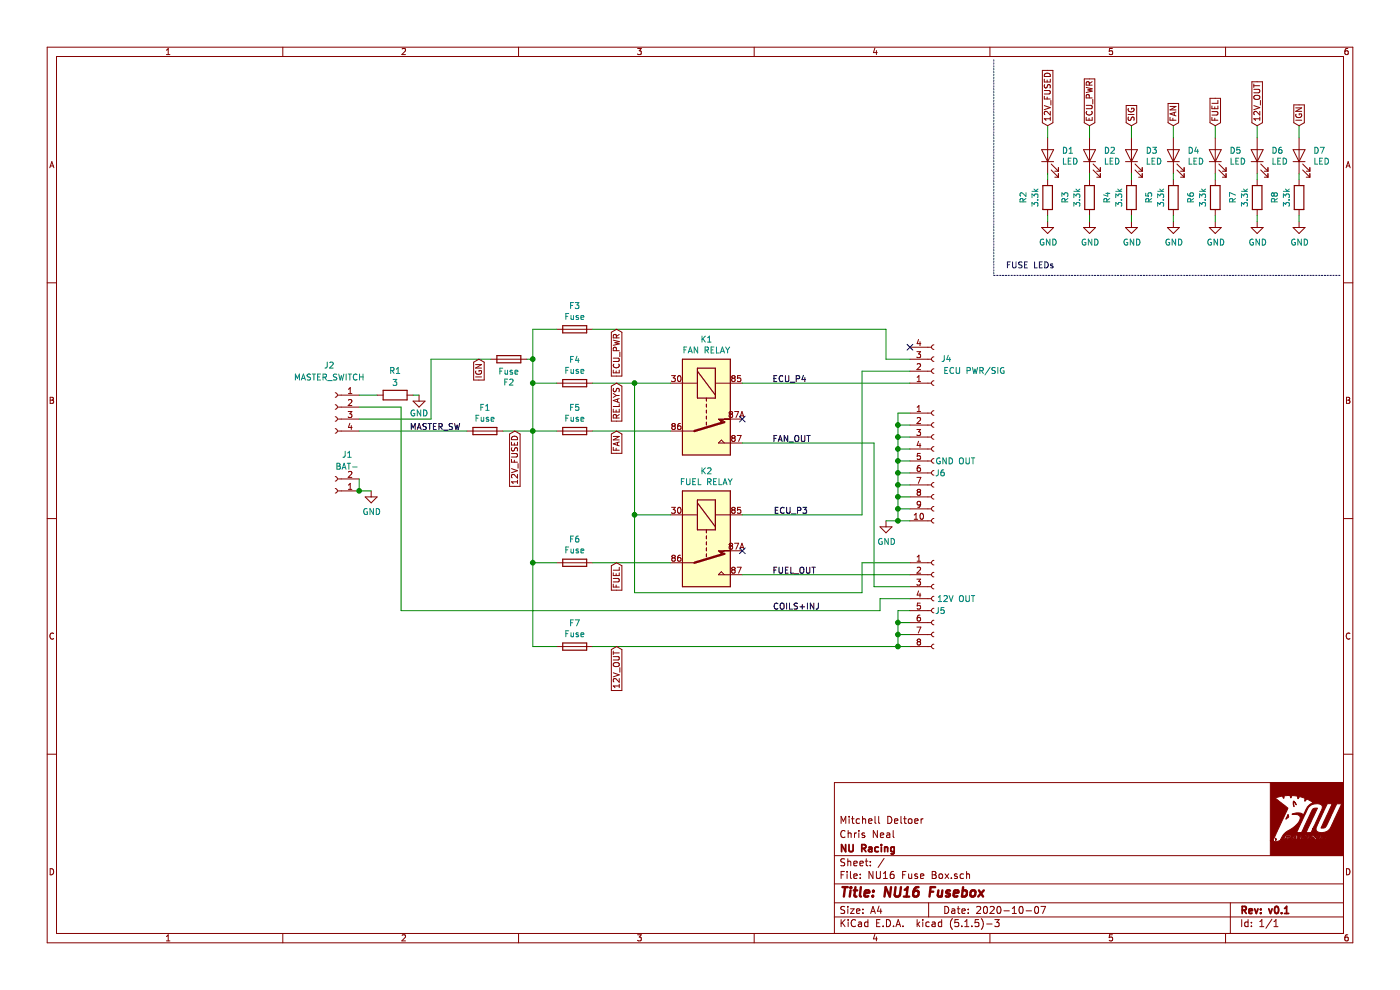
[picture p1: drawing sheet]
EESchema Schematic File Version 4
EELAYER 30 0
EELAYER END
$Descr A4 11693 8268
encoding utf-8
Sheet 1 1
Title "NU16 Fusebox"
Date "2020-10-07"
Rev "v0.1"
Comp "NU Racing"
Comment1 "Chris Neal"
Comment2 "Mitchell Deltoer"
Comment3 ""
Comment4 ""
$EndDescr
Text GLabel 8750 1050 1    50   Input ~ 0
12V_FUSED
Text GLabel 9100 1050 1    50   Input ~ 0
ECU_PWR
Text GLabel 9450 1050 1    50   Input ~ 0
SIG
Text GLabel 9800 1050 1    50   Input ~ 0
FAN
Text GLabel 10150 1050 1    50   Input ~ 0
FUEL
Text GLabel 10500 1050 1    50   Input ~ 0
12V_OUT
Text GLabel 10850 1050 1    50   Input ~ 0
IGN
$Comp
L Device:LED D1
U 1 1
P 8750 1300
F 0 "D1" V 8789 1183 50  0000 R CNN
F 1 "LED" V 8698 1183 50  0000 R CNN
F 2 "LED_SMD:LED_0805_2012Metric" H 8750 1300 50  0001 C CNN
F 3 "~" H 8750 1300 50  0001 C CNN
	1    8750 1300
	0    -1   -1   0   
$EndComp
$Comp
L Device:LED D2
U 1 1
P 9100 1300
F 0 "D2" V 9139 1183 50  0000 R CNN
F 1 "LED" V 9048 1183 50  0000 R CNN
F 2 "LED_SMD:LED_0805_2012Metric" H 9100 1300 50  0001 C CNN
F 3 "~" H 9100 1300 50  0001 C CNN
	1    9100 1300
	0    -1   -1   0   
$EndComp
$Comp
L Device:LED D3
U 1 1
P 9450 1300
F 0 "D3" V 9489 1183 50  0000 R CNN
F 1 "LED" V 9398 1183 50  0000 R CNN
F 2 "LED_SMD:LED_0805_2012Metric" H 9450 1300 50  0001 C CNN
F 3 "~" H 9450 1300 50  0001 C CNN
	1    9450 1300
	0    -1   -1   0   
$EndComp
$Comp
L Device:LED D4
U 1 1
P 9800 1300
F 0 "D4" V 9839 1183 50  0000 R CNN
F 1 "LED" V 9748 1183 50  0000 R CNN
F 2 "LED_SMD:LED_0805_2012Metric" H 9800 1300 50  0001 C CNN
F 3 "~" H 9800 1300 50  0001 C CNN
	1    9800 1300
	0    -1   -1   0   
$EndComp
$Comp
L Device:LED D5
U 1 1
P 10150 1300
F 0 "D5" V 10189 1183 50  0000 R CNN
F 1 "LED" V 10098 1183 50  0000 R CNN
F 2 "LED_SMD:LED_0805_2012Metric" H 10150 1300 50  0001 C CNN
F 3 "~" H 10150 1300 50  0001 C CNN
	1    10150 1300
	0    -1   -1   0   
$EndComp
$Comp
L Device:LED D6
U 1 1
P 10500 1300
F 0 "D6" V 10539 1183 50  0000 R CNN
F 1 "LED" V 10448 1183 50  0000 R CNN
F 2 "LED_SMD:LED_0805_2012Metric" H 10500 1300 50  0001 C CNN
F 3 "~" H 10500 1300 50  0001 C CNN
	1    10500 1300
	0    -1   -1   0   
$EndComp
$Comp
L Device:LED D7
U 1 1
P 10850 1300
F 0 "D7" V 10889 1183 50  0000 R CNN
F 1 "LED" V 10798 1183 50  0000 R CNN
F 2 "LED_SMD:LED_0805_2012Metric" H 10850 1300 50  0001 C CNN
F 3 "~" H 10850 1300 50  0001 C CNN
	1    10850 1300
	0    -1   -1   0   
$EndComp
Wire Wire Line
	8750 1050 8750 1150
Wire Wire Line
	9100 1050 9100 1150
Wire Wire Line
	9450 1050 9450 1150
Wire Wire Line
	9800 1050 9800 1150
Wire Wire Line
	10150 1050 10150 1150
Wire Wire Line
	10500 1050 10500 1150
Wire Wire Line
	10850 1050 10850 1150
Wire Wire Line
	10500 1450 10500 1500
Wire Wire Line
	10150 1450 10150 1500
Wire Wire Line
	9100 1450 9100 1500
Wire Wire Line
	9450 1450 9450 1500
Wire Wire Line
	10850 1450 10850 1500
Wire Wire Line
	8750 1450 8750 1500
$Comp
L power:GND #PWR07
U 1 1
P 9800 1850
F 0 "#PWR07" H 9800 1600 50  0001 C CNN
F 1 "GND" H 9805 1677 50  0000 C CNN
F 2 "" H 9800 1850 50  0001 C CNN
F 3 "" H 9800 1850 50  0001 C CNN
	1    9800 1850
	1    0    0    -1  
$EndComp
Wire Wire Line
	9800 1800 9800 1850
Wire Wire Line
	9800 1450 9800 1500
$Comp
L Device:R R2
U 1 1
P 8750 1650
F 0 "R2" V 8950 1650 50  0000 C CNN
F 1 "3.3k" V 8850 1650 50  0000 C CNN
F 2 "Resistor_SMD:R_1206_3216Metric" V 8680 1650 50  0001 C CNN
F 3 "~" H 8750 1650 50  0001 C CNN
	1    8750 1650
	-1   0    0    1   
$EndComp
$Comp
L Device:R R3
U 1 1
P 9100 1650
F 0 "R3" V 9300 1650 50  0000 C CNN
F 1 "3.3k" V 9200 1650 50  0000 C CNN
F 2 "Resistor_SMD:R_1206_3216Metric" V 9030 1650 50  0001 C CNN
F 3 "~" H 9100 1650 50  0001 C CNN
	1    9100 1650
	-1   0    0    1   
$EndComp
$Comp
L Device:R R4
U 1 1
P 9450 1650
F 0 "R4" V 9650 1650 50  0000 C CNN
F 1 "3.3k" V 9550 1650 50  0000 C CNN
F 2 "Resistor_SMD:R_1206_3216Metric" V 9380 1650 50  0001 C CNN
F 3 "~" H 9450 1650 50  0001 C CNN
	1    9450 1650
	-1   0    0    1   
$EndComp
$Comp
L Device:R R5
U 1 1
P 9800 1650
F 0 "R5" V 10000 1650 50  0000 C CNN
F 1 "3.3k" V 9900 1650 50  0000 C CNN
F 2 "Resistor_SMD:R_1206_3216Metric" V 9730 1650 50  0001 C CNN
F 3 "~" H 9800 1650 50  0001 C CNN
	1    9800 1650
	-1   0    0    1   
$EndComp
$Comp
L Device:R R6
U 1 1
P 10150 1650
F 0 "R6" V 10350 1650 50  0000 C CNN
F 1 "3.3k" V 10250 1650 50  0000 C CNN
F 2 "Resistor_SMD:R_1206_3216Metric" V 10080 1650 50  0001 C CNN
F 3 "~" H 10150 1650 50  0001 C CNN
	1    10150 1650
	-1   0    0    1   
$EndComp
$Comp
L Device:R R7
U 1 1
P 10500 1650
F 0 "R7" V 10700 1650 50  0000 C CNN
F 1 "3.3k" V 10600 1650 50  0000 C CNN
F 2 "Resistor_SMD:R_1206_3216Metric" V 10430 1650 50  0001 C CNN
F 3 "~" H 10500 1650 50  0001 C CNN
	1    10500 1650
	-1   0    0    1   
$EndComp
$Comp
L Device:R R8
U 1 1
P 10850 1650
F 0 "R8" V 11050 1650 50  0000 C CNN
F 1 "3.3k" V 10950 1650 50  0000 C CNN
F 2 "Resistor_SMD:R_1206_3216Metric" V 10780 1650 50  0001 C CNN
F 3 "~" H 10850 1650 50  0001 C CNN
	1    10850 1650
	-1   0    0    1   
$EndComp
Wire Wire Line
	10150 1800 10150 1850
$Comp
L power:GND #PWR08
U 1 1
P 10150 1850
F 0 "#PWR08" H 10150 1600 50  0001 C CNN
F 1 "GND" H 10155 1677 50  0000 C CNN
F 2 "" H 10150 1850 50  0001 C CNN
F 3 "" H 10150 1850 50  0001 C CNN
	1    10150 1850
	1    0    0    -1  
$EndComp
Wire Wire Line
	10500 1800 10500 1850
$Comp
L power:GND #PWR09
U 1 1
P 10500 1850
F 0 "#PWR09" H 10500 1600 50  0001 C CNN
F 1 "GND" H 10505 1677 50  0000 C CNN
F 2 "" H 10500 1850 50  0001 C CNN
F 3 "" H 10500 1850 50  0001 C CNN
	1    10500 1850
	1    0    0    -1  
$EndComp
Wire Wire Line
	10850 1800 10850 1850
$Comp
L power:GND #PWR010
U 1 1
P 10850 1850
F 0 "#PWR010" H 10850 1600 50  0001 C CNN
F 1 "GND" H 10855 1677 50  0000 C CNN
F 2 "" H 10850 1850 50  0001 C CNN
F 3 "" H 10850 1850 50  0001 C CNN
	1    10850 1850
	1    0    0    -1  
$EndComp
Wire Wire Line
	9100 1800 9100 1850
Wire Wire Line
	9450 1800 9450 1850
$Comp
L power:GND #PWR06
U 1 1
P 9450 1850
F 0 "#PWR06" H 9450 1600 50  0001 C CNN
F 1 "GND" H 9455 1677 50  0000 C CNN
F 2 "" H 9450 1850 50  0001 C CNN
F 3 "" H 9450 1850 50  0001 C CNN
	1    9450 1850
	1    0    0    -1  
$EndComp
$Comp
L power:GND #PWR05
U 1 1
P 9100 1850
F 0 "#PWR05" H 9100 1600 50  0001 C CNN
F 1 "GND" H 9105 1677 50  0000 C CNN
F 2 "" H 9100 1850 50  0001 C CNN
F 3 "" H 9100 1850 50  0001 C CNN
	1    9100 1850
	1    0    0    -1  
$EndComp
Wire Wire Line
	8750 1800 8750 1850
$Comp
L power:GND #PWR04
U 1 1
P 8750 1850
F 0 "#PWR04" H 8750 1600 50  0001 C CNN
F 1 "GND" H 8755 1677 50  0000 C CNN
F 2 "" H 8750 1850 50  0001 C CNN
F 3 "" H 8750 1850 50  0001 C CNN
	1    8750 1850
	1    0    0    -1  
$EndComp
Wire Wire Line
	7300 4900 7600 4900
Wire Wire Line
	7300 4900 7300 3700
$Comp
L power:GND #PWR01
U 1 1
P 3100 4100
F 0 "#PWR01" H 3100 3850 50  0001 C CNN
F 1 "GND" H 3105 3927 50  0000 C CNN
F 2 "" H 3100 4100 50  0001 C CNN
F 3 "" H 3100 4100 50  0001 C CNN
	1    3100 4100
	1    0    0    -1  
$EndComp
Wire Wire Line
	3000 4100 3100 4100
$Comp
L Connector:Conn_01x02_Female J1
U 1 1
P 2800 4100
F 0 "J1" H 2700 3800 50  0000 C CNN
F 1 "BAT-" H 2700 3900 50  0000 C CNN
F 2 "Connector_Molex:Molex_Mini-Fit_Sr_42819-22XX_1x02_P10.00mm_Vertical" H 2800 4100 50  0001 C CNN
F 3 "~" H 2800 4100 50  0001 C CNN
	1    2800 4100
	-1   0    0    1   
$EndComp
Wire Wire Line
	3000 4000 3000 4100
Connection ~ 3000 4100
Wire Wire Line
	7600 5100 7500 5100
Wire Wire Line
	7500 5100 7500 5200
Wire Wire Line
	7600 5300 7500 5300
Connection ~ 7500 5300
Wire Wire Line
	7500 5300 7500 5400
Wire Wire Line
	7600 5200 7500 5200
Connection ~ 7500 5200
Wire Wire Line
	4950 5400 7500 5400
Wire Wire Line
	7500 5200 7500 5300
$Comp
L Connector:Conn_01x08_Female J5
U 1 1
P 7800 5000
F 0 "J5" H 7900 4900 50  0000 R CNN
F 1 "12V OUT" H 8150 5000 50  0000 R CNN
F 2 "Mini-Fit-Jr-4.20mm-pitch:Molex-Mini-Fit-Jr-8-pin-P4.2mm-RowP4.2mm" H 7800 5000 50  0001 C CNN
F 3 "~" H 7800 5000 50  0001 C CNN
	1    7800 5000
	1    0    0    -1  
$EndComp
Wire Wire Line
	7350 5100 7350 5000
Wire Wire Line
	7600 5000 7350 5000
Wire Wire Line
	5300 4950 7200 4950
Wire Wire Line
	5300 4950 5300 4300
Wire Wire Line
	7200 4700 7200 4950
Wire Wire Line
	6200 4800 7600 4800
Wire Wire Line
	7600 4700 7200 4700
Text GLabel 4000 3000 3    50   Input ~ 0
IGN
Text Label 6450 4800 0    50   ~ 0
FUEL_OUT
Text Label 6450 3700 0    50   ~ 0
FAN_OUT
Wire Wire Line
	7400 2750 7400 3000
NoConn ~ 6200 4600
NoConn ~ 6200 3500
Wire Wire Line
	4450 3600 4450 4700
$Comp
L fusebox:DIPxx-1Cxx-51x K2
U 1 1
P 5900 4500
F 0 "K2" V 5333 4500 50  0000 C CNN
F 1 "FUEL RELAY" V 5424 4500 50  0000 C CNN
F 2 "fusebox:TE_VCF4-1000" H 6350 4450 50  0001 L CNN
F 3 "" H 5900 4500 50  0001 C CNN
	1    5900 4500
	0    1    1    0   
$EndComp
$Comp
L fusebox:DIPxx-1Cxx-51x K1
U 1 1
P 5900 3400
F 0 "K1" V 5333 3400 50  0000 C CNN
F 1 "FAN RELAY" V 5424 3400 50  0000 C CNN
F 2 "fusebox:TE_VCF4-1000" H 6350 3350 50  0001 L CNN
F 3 "" H 5900 3400 50  0001 C CNN
	1    5900 3400
	0    1    1    0   
$EndComp
Wire Wire Line
	4950 2750 7400 2750
Text Notes 8400 2250 0    50   ~ 0
FUSE LEDs
Text Label 3850 3600 2    50   ~ 0
MASTER_SW
Text Label 6850 5100 2    50   ~ 0
COILS+INJ
Text Label 6750 4300 2    50   ~ 0
ECU_P3
Text Label 6450 3200 0    50   ~ 0
ECU_P4
Text GLabel 5150 2750 3    50   Input ~ 0
ECU_PWR
Wire Notes Line
	8300 2300 11200 2300
Wire Notes Line
	8300 500  8300 2300
Text GLabel 5150 3200 3    50   Input ~ 0
RELAYS
Text GLabel 5150 5400 3    50   Input ~ 0
12V_OUT
Connection ~ 5300 4300
Wire Wire Line
	4450 3000 4450 3200
Connection ~ 4450 3000
$Comp
L Device:Fuse F2
U 1 1
P 4250 3000
F 0 "F2" V 4053 3000 50  0000 C CNN
F 1 "Fuse" V 4144 3000 50  0000 C CNN
F 2 "fusebox:Fuse-BladeMini-THT" V 4180 3000 50  0001 C CNN
F 3 "~" H 4250 3000 50  0001 C CNN
	1    4250 3000
	0    -1   -1   0   
$EndComp
Text GLabel 4300 3600 3    50   Input ~ 0
12V_FUSED
Wire Wire Line
	4450 2750 4450 3000
Wire Wire Line
	4950 4700 5600 4700
Wire Wire Line
	4450 4700 4450 5400
Connection ~ 4450 4700
Wire Wire Line
	5300 4300 5600 4300
Wire Wire Line
	5300 3200 5600 3200
Connection ~ 5300 3200
Wire Wire Line
	5300 3200 5300 4300
Wire Wire Line
	4950 3200 5300 3200
Text GLabel 5150 3600 3    50   Input ~ 0
FAN
$Comp
L Device:Fuse F5
U 1 1
P 4800 3600
F 0 "F5" V 4603 3600 50  0000 C CNN
F 1 "Fuse" V 4694 3600 50  0000 C CNN
F 2 "fusebox:Fuse-BladeMini-THT" V 4730 3600 50  0001 C CNN
F 3 "~" H 4800 3600 50  0001 C CNN
	1    4800 3600
	0    1    1    0   
$EndComp
Wire Wire Line
	4650 3600 4450 3600
Connection ~ 4450 3600
Wire Wire Line
	4450 3200 4450 3600
$Comp
L Device:Fuse F4
U 1 1
P 4800 3200
F 0 "F4" V 4603 3200 50  0000 C CNN
F 1 "Fuse" V 4694 3200 50  0000 C CNN
F 2 "fusebox:Fuse-BladeMini-THT" V 4730 3200 50  0001 C CNN
F 3 "~" H 4800 3200 50  0001 C CNN
	1    4800 3200
	0    1    1    0   
$EndComp
Wire Wire Line
	4450 3000 4400 3000
Text GLabel 5150 4700 3    50   Input ~ 0
FUEL
Wire Wire Line
	4450 2750 4650 2750
Wire Wire Line
	4650 4700 4450 4700
Wire Wire Line
	4200 3600 4450 3600
Connection ~ 4450 3200
Wire Wire Line
	6200 3700 7300 3700
Wire Wire Line
	6200 4300 7200 4300
$Comp
L Device:Fuse F1
U 1 1
P 4050 3600
F 0 "F1" V 3853 3600 50  0000 C CNN
F 1 "Fuse" V 3944 3600 50  0000 C CNN
F 2 "fusebox:Fuse-BladeLarge-THT" V 3980 3600 50  0001 C CNN
F 3 "~" H 4050 3600 50  0001 C CNN
	1    4050 3600
	0    1    1    0   
$EndComp
Wire Wire Line
	4650 3200 4450 3200
Wire Wire Line
	4650 5400 4450 5400
$Comp
L Device:Fuse F7
U 1 1
P 4800 5400
F 0 "F7" V 4603 5400 50  0000 C CNN
F 1 "Fuse" V 4694 5400 50  0000 C CNN
F 2 "fusebox:Fuse-BladeMini-THT" V 4730 5400 50  0001 C CNN
F 3 "~" H 4800 5400 50  0001 C CNN
	1    4800 5400
	0    1    1    0   
$EndComp
$Comp
L Device:Fuse F6
U 1 1
P 4800 4700
F 0 "F6" V 4603 4700 50  0000 C CNN
F 1 "Fuse" V 4694 4700 50  0000 C CNN
F 2 "fusebox:Fuse-BladeMini-THT" V 4730 4700 50  0001 C CNN
F 3 "~" H 4800 4700 50  0001 C CNN
	1    4800 4700
	0    1    1    0   
$EndComp
$Comp
L Device:Fuse F3
U 1 1
P 4800 2750
F 0 "F3" V 4603 2750 50  0000 C CNN
F 1 "Fuse" V 4694 2750 50  0000 C CNN
F 2 "fusebox:Fuse-BladeMini-THT" V 4730 2750 50  0001 C CNN
F 3 "~" H 4800 2750 50  0001 C CNN
	1    4800 2750
	0    1    1    0   
$EndComp
NoConn ~ 7600 2900
Wire Wire Line
	3350 5100 7350 5100
Wire Wire Line
	3000 3600 3900 3600
Wire Wire Line
	3000 3500 3600 3500
Wire Wire Line
	3600 3500 3600 3000
Wire Wire Line
	3600 3000 4100 3000
Wire Wire Line
	3000 3400 3350 3400
Wire Wire Line
	3350 3400 3350 5100
$Comp
L Device:R R1
U 1 1
P 3300 3300
F 0 "R1" V 3500 3300 50  0000 C CNN
F 1 "3" V 3400 3300 50  0000 C CNN
F 2 "fusebox:R_Axial_Power_L50.0mm_W9.6mm_P55.00mm" V 3230 3300 50  0001 C CNN
F 3 "~" H 3300 3300 50  0001 C CNN
	1    3300 3300
	0    1    -1   0   
$EndComp
Wire Wire Line
	3450 3300 3500 3300
$Comp
L power:GND #PWR02
U 1 1
P 3500 3300
F 0 "#PWR02" H 3500 3050 50  0001 C CNN
F 1 "GND" H 3500 3150 50  0000 C CNN
F 2 "" H 3500 3300 50  0001 C CNN
F 3 "" H 3500 3300 50  0001 C CNN
	1    3500 3300
	1    0    0    -1  
$EndComp
$Comp
L Connector:Conn_01x04_Female J2
U 1 1
P 2800 3400
F 0 "J2" H 2850 3750 50  0000 C CNN
F 1 "MASTER_SWITCH" H 2850 3650 50  0000 C CNN
F 2 "Connector_Molex:Molex_Mini-Fit_Sr_42819-42XX_1x04_P10.00mm_Vertical" H 2800 3400 50  0001 C CNN
F 3 "~" H 2800 3400 50  0001 C CNN
	1    2800 3400
	-1   0    0    -1  
$EndComp
Wire Wire Line
	3000 3300 3150 3300
Wire Wire Line
	6200 3200 7600 3200
$Comp
L Connector:Conn_01x04_Female J4
U 1 1
P 7800 3100
F 0 "J4" H 7950 3000 50  0000 R CNN
F 1 "ECU PWR/SIG" H 8400 3100 50  0000 R CNN
F 2 "Mini-Fit-Jr-4.20mm-pitch:Molex-Mini-Fit-Jr-4-pin-P4.2mm-RowP4.2mm" H 7800 3100 50  0001 C CNN
F 3 "~" H 7800 3100 50  0001 C CNN
	1    7800 3100
	1    0    0    1   
$EndComp
Wire Wire Line
	7500 3450 7600 3450
Connection ~ 7500 4350
Wire Wire Line
	7500 4350 7400 4350
Connection ~ 7500 4250
Wire Wire Line
	7500 4350 7600 4350
Wire Wire Line
	7500 4250 7500 4350
Wire Wire Line
	7500 4250 7600 4250
Wire Wire Line
	7500 4150 7500 4250
Connection ~ 7500 4150
Connection ~ 7500 4050
Wire Wire Line
	7500 4150 7500 4050
Wire Wire Line
	7600 4150 7500 4150
Wire Wire Line
	7500 4050 7600 4050
Wire Wire Line
	7500 3950 7500 4050
$Comp
L Connector:Conn_01x10_Female J6
U 1 1
P 7800 3850
F 0 "J6" H 7900 3750 50  0000 R CNN
F 1 "GND OUT" H 8150 3850 50  0000 R CNN
F 2 "Mini-Fit-Jr-4.20mm-pitch:Molex-Mini-Fit-Jr-10-pin-P4.2mm-RowP4.2mm" H 7800 3850 50  0001 C CNN
F 3 "~" H 7800 3850 50  0001 C CNN
	1    7800 3850
	1    0    0    -1  
$EndComp
Wire Wire Line
	7500 3450 7500 3550
Wire Wire Line
	7500 3550 7600 3550
Wire Wire Line
	7500 3550 7500 3650
Wire Wire Line
	7500 3950 7600 3950
Connection ~ 7500 3550
Wire Wire Line
	7600 3850 7500 3850
Connection ~ 7500 3850
Wire Wire Line
	7500 3850 7500 3950
Wire Wire Line
	7600 3750 7500 3750
Connection ~ 7500 3750
Wire Wire Line
	7500 3750 7500 3850
Wire Wire Line
	7600 3650 7500 3650
Connection ~ 7500 3650
Wire Wire Line
	7500 3650 7500 3750
$Comp
L power:GND #PWR03
U 1 1
P 7400 4350
F 0 "#PWR03" H 7400 4100 50  0001 C CNN
F 1 "GND" H 7405 4177 50  0000 C CNN
F 2 "" H 7400 4350 50  0001 C CNN
F 3 "" H 7400 4350 50  0001 C CNN
	1    7400 4350
	1    0    0    -1  
$EndComp
Connection ~ 7500 3950
Wire Wire Line
	7600 3000 7400 3000
Wire Wire Line
	7600 3100 7200 3100
Wire Wire Line
	7200 3100 7200 4300
Wire Wire Line
	7600 5400 7500 5400
Connection ~ 7500 5400
Wire Wire Line
	4950 3600 5600 3600
$EndSCHEMATC
